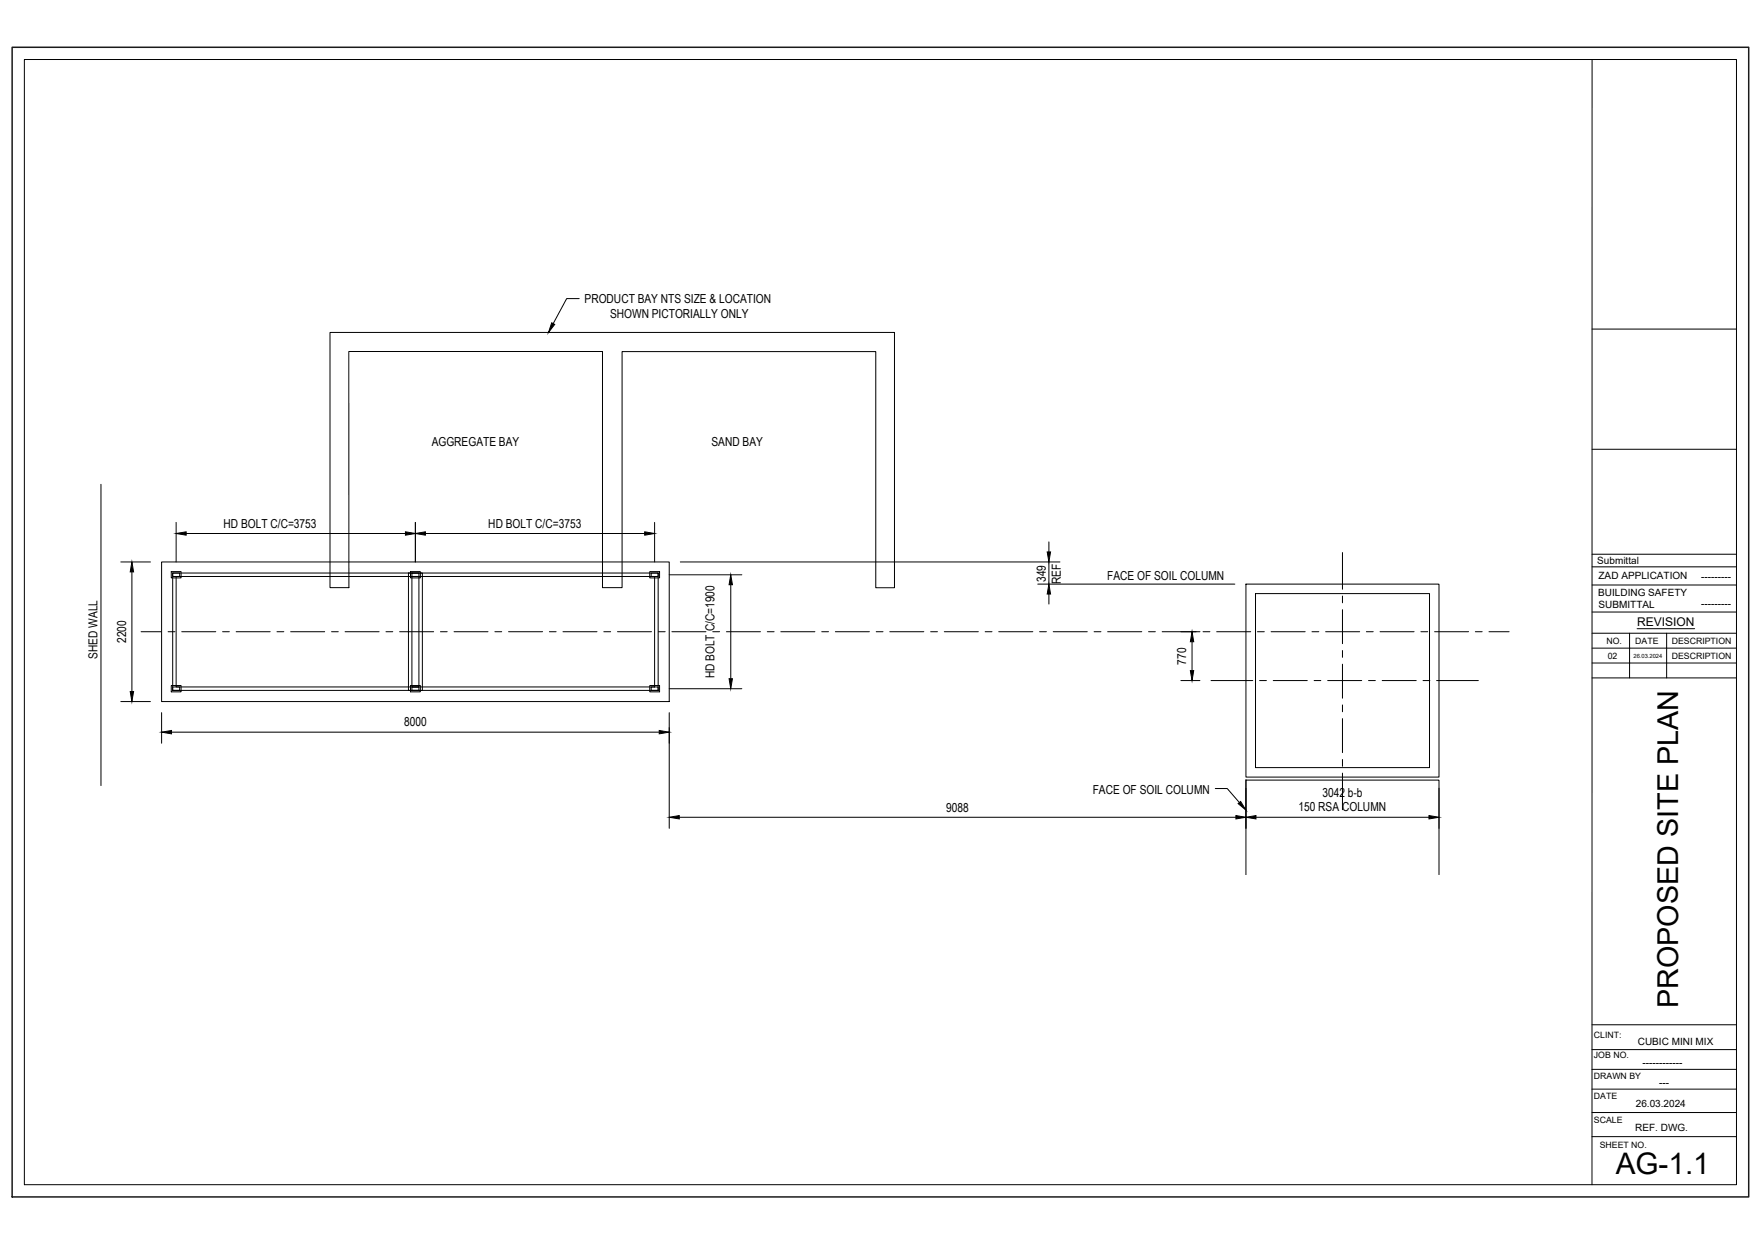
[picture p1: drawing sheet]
<svg xmlns="http://www.w3.org/2000/svg" width="841mm" height="594mm" viewBox="0 0 841 594" stroke-linecap="round" stroke-linejoin="round" font-family="sans-serif">
<!-- layer: 0 -->
<g fill="none" stroke="#000" stroke-width=".48">
<path d="M760 28v538M158 159h269v122h-9v-113h-121v113h-9v-113h-121v113h-9zM760 157h69M760 215h69M48 231v144M77 268h243v67h-243zM82 273h4v3h-4zM82 274h232v56h-232zM82 274h4v1h-4zM84 275h229v53h-229zM195 274h7v56h-7zM196 273h5v3h-5z"/>
<path d="M197 274h3v1h-3zM197 275h3v53h-3zM310 273h5v3h-5zM311 274h3v1h-3zM595 279h92v92h-92zM641 264v17M760 279h69M760 271h69M760 265h69M600 283h83v84h-83zM641 285v3M641 291v16"/>
<path d="M760 292h69M67 302h10M80 302h4M87 302h16M106 302h4M113 302h16M132 302h4M139 302h16M158 302h4M165 302h16M184 302h4M191 302h16"/>
<path d="M210 302h4M217 302h16M236 302h4M243 302h16M262 302h4M269 302h16M288 302h4M295 302h16M314 302h4M321 302h16M340 302h4M347 302h16"/>
<path d="M366 302h4M373 302h16M392 302h4M399 302h16M418 302h4M425 302h16M444 302h4M451 302h16M470 302h4M477 302h16M496 302h4M503 302h16"/>
<path d="M523 302h3M529 302h16M549 302h3M555 302h16M575 302h3M581 302h16M601 302h3M607 302h16M627 302h3M633 302h16M641 311v3M641 317v16"/>
<path d="M653 302h3M659 302h16M679 302h3M685 302h16M705 302h3M711 302h10M760 317h69M760 310h69M760 302h69M778 302v22M796 302v22M82 327h4v3h-4z"/>
<path d="M82 328h4v2h-4zM196 327h5v3h-5zM197 328h3v2h-3zM310 327h5v3h-5zM311 328h3v2h-3zM578 325h20M602 325h3M608 325h16M628 325h3M634 325h16M641 337v3M654 325h3"/>
<path d="M660 325h16M680 325h3M686 325h20M760 324h69M641 343v16M641 363v3M641 369v18M595 418v-45h92v45"/>
</g>
<!-- layer: Dim -->
<g fill="none" stroke="#000" stroke-width=".48">
<path d="M277 143h-6l-7 12M84 249v19M89 255h105M198 249v19M203 255h105M313 249v19M501 259v5M58 268h14M63 273v57M320 275h34M325 268h181M349 279v45"/>
<path d="M496 279h94M501 268v11M501 284v4M564 302h9M569 306v14M58 335h14M320 329h34M564 325h9M77 340v15M82 350h233M320 340v56M580 377h6l6 6"/>
<path d="M595 372v24M687 376v20M324 390h266M600 390h82"/>
</g>
<g fill="#000" stroke="#000" stroke-width=".48">
<path d="M263 154l2 1-3 4zM84 255l5-1v2zM194 254l4 1-4 1zM198 255l5-1v2zM308 254l5 1-5 1zM63 268l1 5h-2zM349 275l1 4h-2zM500 264h2l-1 4zM501 279l1 5h-2zM569 302l1 4h-2zM62 330h2l-1 5zM348 324h2l-1 5z"/>
<path d="M568 320h2l-1 5zM77 350l5-1v1zM315 349l5 1h-5zM320 390l4-1v2zM590 389l5 1-5 1zM591 384l1-1 3 4zM595 390l5-1v2zM682 389l5 1-5 1z"/>
</g>
<!-- layer: tileblock1 -->
<path d="M6 23h829v549h-829z" fill="none" stroke="#1a1a1a" stroke-width=".72"/>
<path d="M12 28h817v538h-817z" fill="none" stroke="#000" stroke-width=".48"/>
<!-- layer: PDF_A-TITLE_BLOCK -->
<path d="M760 489h69M760 511h69M760 501h69M760 531h69M760 520h69M760 543h69" fill="none" stroke="#000" stroke-width=".48"/>
<!-- layer: PDF2_Text -->
<path d="M782 300h27" fill="none" stroke="#000" stroke-width=".48"/>
<text font-size="14.2" x="772" y="560">AG-1.1</text>
<text font-size="13.7" x="801" y="481" transform="rotate(-90 801 481)">PROPOSED SITE PLAN</text>
<g font-size="5.9">
<text x="279" y="145">PRODUCT BAY NTS SIZE &amp; LOCATION</text>
<text x="291" y="152">SHOWN PICTORIALLY ONLY</text>
<text x="206" y="213">AGGREGATE BAY</text>
<text x="340" y="213">SAND BAY</text>
<text x="107" y="252">HD BOLT C/C=3753</text>
<text x="233" y="252">HD BOLT C/C=3753</text>
<text x="500" y="278" transform="rotate(-90 500 278)">349</text>
<text x="507" y="279" transform="rotate(-90 507 279)">REF</text>
<text x="529" y="277">FACE OF SOIL COLUMN</text>
<text x="60" y="307" transform="rotate(-90 60 307)">2200</text>
<text x="47" y="315" transform="rotate(-90 47 315)">SHED WALL</text>
<text x="567" y="317" transform="rotate(-90 567 317)">770</text>
<text x="341" y="324" transform="rotate(-90 341 324)">HD BOLT C/C=1900</text>
<text x="193" y="347">8000</text>
<text x="522" y="379">FACE OF SOIL COLUMN</text>
<text x="632" y="380">3042 b-b</text>
<text x="452" y="388">9088</text>
<text x="620" y="388">150 RSA COLUMN</text>
</g>
<text font-size="5.7" x="782" y="299">REVISION</text>
<g font-size="4.8">
<text x="763" y="269">Submittal</text>
<text x="763" y="277">ZAD APPLICATION</text>
<text x="813" y="277">---------</text>
<text x="763" y="285">BUILDING SAFETY</text>
<text x="763" y="290">SUBMITTAL</text>
<text x="813" y="290">---------</text>
<text x="782" y="499">CUBIC MINI MIX</text>
<text x="784" y="509">------------</text>
<text x="792" y="519">---</text>
<text x="781" y="529">26.03.2024</text>
<text x="781" y="540">REF. DWG.</text>
</g>
<g font-size="4.2">
<text x="767" y="308">NO.</text>
<text x="781" y="308">DATE</text>
<text x="798" y="308">DESCRIPTION</text>
<text x="768" y="315">02</text>
<text x="798" y="315">DESCRIPTION</text>
<text x="761" y="496">CLINT:</text>
<text x="761" y="505">JOB NO.</text>
<text x="761" y="516">DRAWN BY</text>
<text x="761" y="525">DATE</text>
<text x="761" y="536">SCALE</text>
<text x="764" y="548">SHEET NO.</text>
</g>
<text font-size="2.8" x="780" y="314">26.03.2024</text>
</svg>
